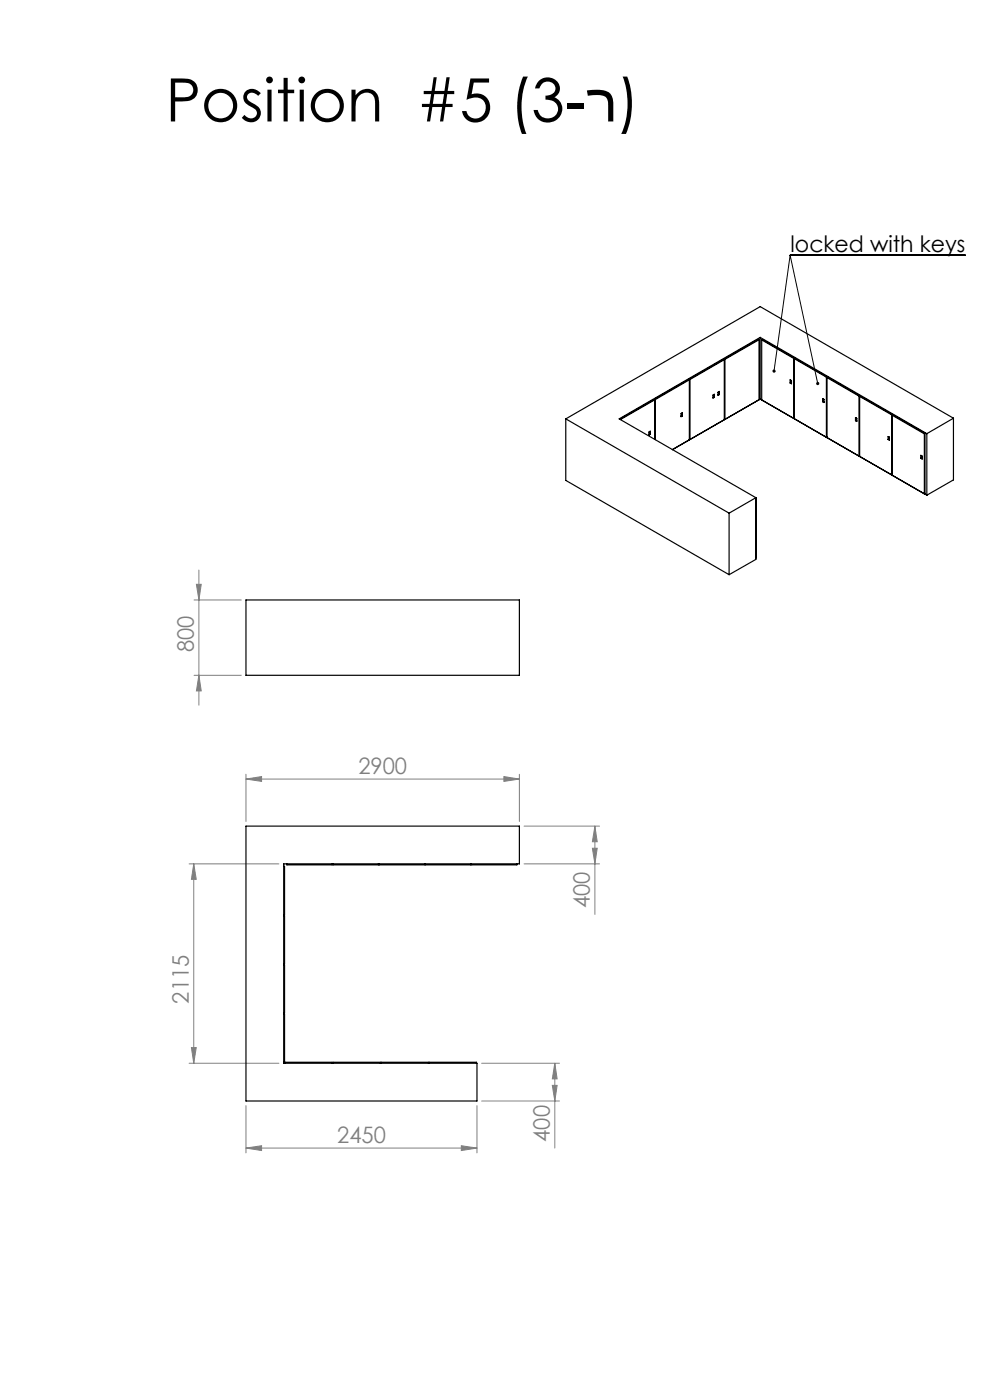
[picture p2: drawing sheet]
<svg xmlns="http://www.w3.org/2000/svg" width="210mm" height="297mm" viewBox="0 0 210 297" stroke-linecap="round" stroke-linejoin="round" font-family="sans-serif">
<g fill="none" stroke="#808080" stroke-width=".21">
<path d="M41.2 127.3h10M41.7 124h1l-.5 3.3zM42.2 120.9v28.7M41.2 143.3h10M42.2 143.3l.5 3.3h-1zM52.2 165.3l3.3-.6v1.1zM52.2 164.2v10.1M52.2 165.3h58M106.9 164.7l3.3 .6-3.3 .5zM110.2 164.2v10.1M111.2 175.3h16M125.7 179.9h1l-.5 3.4z"/>
<path d="M126.2 175.3l.5 3.3h-1zM126.2 175.3v18.7M40.1 183.3h19.1M41.1 183.3v42.3M41.1 183.3l.5 3.2h-1zM111.2 183.3h16M40.1 225.6h19.1M40.6 222.2h1l-.5 3.4zM52.2 234.6v10M101.2 234.6v10M102.2 225.6h16.5M102.2 233.6h16.5"/>
<path d="M117.2 230.3h1l-.5 3.3zM117.7 225.6v18M117.7 225.6l.5 3.3h-1zM52.2 243.6l3.3-.5v1zM52.2 243.6h49M97.9 243.1l3.3 .5-3.3 .5z"/>
</g>
<path d="M167.6 54.1h37.2M167.6 54.1l-3.4 24.6M167.6 54.1l5.9 27.3" fill="none" stroke="#000" stroke-width=".21"/>
<path d="M163.9 78.5v.4l.2 .2 .1-.4-.1 .4a.34 .34 0 0 0 .4-.5 .34 .34 0 0 0-.6-.1zM173.1 81.2v.1a.33 .33 0 0 0 .4 .4v-.3v.3a.35 .35 0 0 0 .2-.6 .35 .35 0 0 0-.6 .1z" fill="#000"/>
<g fill="#808080">
<path d="M52.2 243.6l3.3-.5v1zM97.9 243.1l3.3 .5-3.3 .5z"/>
<path d="M106.9 164.7l3.3 .6-3.3 .5zM52.2 165.3l3.3-.6v1.1z"/>
<path d="M40.6 222.2h1l-.5 3.4zM41.1 183.3l.5 3.2h-1zM125.7 179.9h1l-.5 3.4zM126.2 175.3l.5 3.3h-1zM117.2 230.3h1l-.5 3.3zM117.7 225.6l.5 3.3h-1zM42.2 143.3l.5 3.3h-1zM41.7 124h1l-.5 3.3z"/>
</g>
<g fill="none" stroke="#000" stroke-width=".25">
<path d="M153.6 76.2v12.8l-7.2 4.2M153.6 76.2h.2M153.8 76.2v12.8l-.2-.1M161 72.1l-.1-.1-7.3 4.2M161 72.1l-7.2 4.1M161 72.1v12.7M161.3 71.6l35.3 20.4M161.3 71.6l-30 17.3 29 16.7M161.3 71.6v13.1M161.6 72.1l.1-.1 6.8 3.9M161.6 72.1l6.7 3.9M161.6 72.1v12.7"/>
<path d="M168.3 76v12.8l.2-.1M168.5 75.9v12.9M168.5 75.9l-.2 .1M175.4 79.9v12.9M175.4 79.9l-6.8-3.9-.1 .1 6.8 3.9M175.4 79.9l-.1 .1M120 88.9l34.7 20M120 88.9v13l34.7 20M131.5 88.9l7.2-4.1h.2l-7.3 4.2M137.7 91.6l.2-.1v.6l-.2 .2zM137.8 92.1h-.1M137.8 91.6v.5"/>
<path d="M137.8 92.1h.1M138.9 84.7l7.2-4.2 .1 .1-7.2 4.2M138.9 84.7v8.5M138.9 84.7l.1 .1M139 84.8v8.5M144.5 87.7l.2-.1v.6l-.2 .2zM144.6 88.2h-.1M144.6 87.7v.5M144.6 88.2h.1M146.2 80.4l7.3-4.2 .1 .1-7.2 4.2M146.2 80.4v12.9l-3.6 2.1 18.7-10.7M146.2 80.4l.2 .1"/>
<path d="M146.2 93.2h.2M146.4 80.5v12.7M151.2 83.8l.3-.2v.7l-.3 .2zM151.4 84.2l-.2 .1M151.4 83.7v.5M151.4 84.2l.1 .1M152.3 83.2l.3-.2v.7l-.3 .2zM152.4 83.6l-.1 .1M152.4 83.1v.5M152.4 83.6l.2 .1M161.3 84.7l35.3 20.4M167.6 80.6l.3 .1v.7l-.3-.2z"/>
<path d="M167.7 81.2h.2M167.7 80.7v.5M167.7 81.2h-.1M174.5 84.6l.3 .1v.7l-.3-.2zM174.7 85.2h.1M174.7 84.7v.5M174.7 85.2h-.2M175.3 80v12.8l.1-.1M181.5 88.6l.3 .2v.6l-.3-.2zM181.6 89.1l.2 .1M181.6 88.6v.5M181.6 89.1l-.1 .1"/>
<path d="M182.2 84v12.8l.2-.1M182.4 84v12.8l6.8 3.9M182.4 84l-6.8-4-.2 .1 6.8 3.9M182.4 84h-.2M188.4 92.6l.3 .1v.7l-.3-.2zM188.5 93.2h.2M188.5 92.7v.5M188.5 93.2h-.1M189.2 88v12.7M189.3 87.9v13M189.3 87.9l-6.8-3.9-.1 .1 6.8 3.9M189.3 87.9l-.1 .1"/>
<path d="M195.3 96.6l.3 .2v.6l-.3-.2zM195.5 97.2h.1M195.5 96.7v.5M195.5 97.2h-.2M196.2 91.9l-6.8-3.9-.1 .1 6.8 3.9M196.2 91.9v12.8l-.1 .1v-12.8M196.2 91.9l-.1 .1M196.6 92v13.1M202.2 88.7l-40.9-23.7-41.3 23.9M202.2 88.7l-5.6 3.3M202.2 88.7v13.1l-5.6 3.3M154.7 108.9v13"/>
<path d="M160.3 105.6l-5.6 3.3M160.3 105.6v13.1l-5.6 3.2M160.3 105.6h.1M160.4 105.6l-.1 .1M160.4 118.4h-.1M189.3 100.7h-.1M52.2 127.3h58v16h-58zM52.2 175.3h58v8h-50v42.3h41v8h-49zM60.2 183.8h.2v10.2h-.2M60.2 194.2h.2v10.3h-.2M60.9 183.3v.2h9.5v-.2M70.7 183.3v.2h9.6v-.2"/>
<path d="M80.4 183.3v.2h9.6v-.2M90.2 183.3v.2h9.6v-.2M100 183.3v.2h9.6v-.2M60.2 204.7h.2v10.2h-.2M60.2 215.1h.2v10.3h-.2M60.5 225.6v-.2h9.9v.2M70.7 225.6v-.2h10v.2M80.9 225.6v-.2h10v.2M91.1 225.6v-.2h10v.2"/>
</g>
<text font-size="12.7" x="35.1" y="25.8">Position #5 )3-ר(</text>
<text font-size="4.8" x="167.7" y="53.5">locked with keys</text>
<g font-size="4.8" fill="#808080">
<text x="41.1" y="138.4" transform="rotate(-90 41.1 138.4)">800</text>
<text x="76" y="164.2">2900</text>
<text x="125.1" y="192.7" transform="rotate(-90 125.1 192.7)">400</text>
<text x="40.1" y="212.9" transform="rotate(-90 40.1 212.9)">2115</text>
<text x="71.5" y="242.5">2450</text>
<text x="116.6" y="242.2" transform="rotate(-90 116.6 242.2)">400</text>
</g>
</svg>
